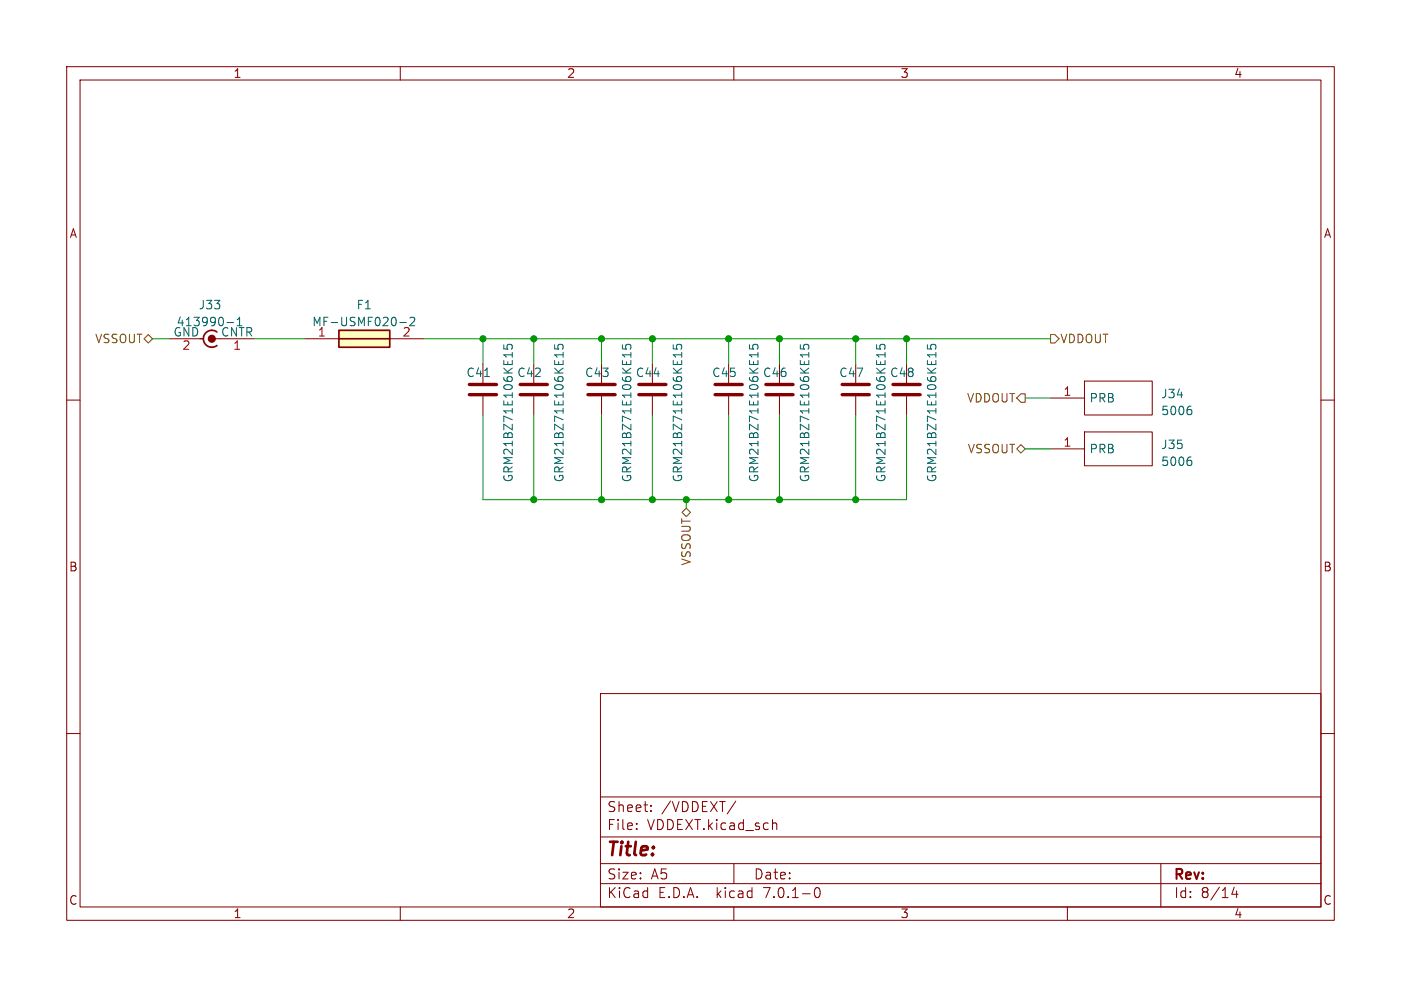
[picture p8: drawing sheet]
<svg xmlns="http://www.w3.org/2000/svg" width="210mm" height="148mm" viewBox="0 0 210 148" stroke-linecap="round" stroke-linejoin="round" font-family="sans-serif">
<g fill="none" stroke="#840000" stroke-width=".15">
<path d="M10 10h190v128h-190zM12 12h186v124h-186zM60 10v2M110 10v2M160 10v2M10 60h2M25.4 50.8h5.1M38.1 50.8h-6.3M45.7 50.8h5.1M58.4 50.8h5.1M72.4 54.6v2.8M72.4 59.4v2.8"/>
<path d="M80 54.6v2.8M80 59.4v2.8M90.2 54.6v2.8M90.2 59.4v2.8M97.8 54.6v2.8M97.8 59.4v2.8M109.2 54.6v2.8M109.2 59.4v2.8M116.8 54.6v2.8M116.8 59.4v2.8M128.3 54.6v2.8M128.3 59.4v2.8"/>
<path d="M135.9 54.6v2.8M135.9 59.4v2.8M157.5 59.7h5.1M162.6 57.2h10.1v5h-10.1zM198 60h2M157.5 67.3h5.1M162.6 64.8h10.1v5.1h-10.1zM10 110h2M90 104h108v32h-108zM90 119.5h108M198 110h2M60 136v2"/>
<path d="M90 132.5h108M90 129.5h108M90 125.5h108M95.4 124.3v.1M95.4 123.5v.1M97.6 121.6v.1M97.6 120.8v.1M110 136v2M110 129.5v3M110.3 120.1l-1.3 2M115.9 123.5h.5v.9M122.2 133.2l.4-.1a.94 .94 0 0 1 0 1.5h-.2a.91 .91 0 0 1-.2-1.4z"/>
<path d="M160 136v2M174 129.5v6.5M185 133l-.3 1.1h.9M185.4 133.6v1"/>
</g>
<g fill="none" stroke="#006464" stroke-width=".15">
<path d="M34 48.4h1M35.5 47.9l.4-.3v1.2M59.9 48.4h1M61.4 47.7l.5-.1 .2 .1 .1 .2-.8 .9h.8M75.5 51.7v.6l.6 .1-.1-.2 .1-.4 .1-.2 .5 .1 .1 .2-.1 .5M76.8 52.8v.8M83.1 51.7v.6l.6 .1-.1-.2 .1-.4 .2-.2 .4 .1 .1 .2-.1 .5M84.4 52.8v.8M93.3 51.7v.6l.6 .1-.1-.2v-.4l.2-.2 .4 .1 .2 .2-.2 .5M94.6 52.8v.8M100.9 51.7v.6l.6 .1-.1-.2 .1-.4 .1-.2 .5 .1 .1 .2-.1 .5M102.2 52.8v.8"/>
<path d="M112.3 51.7v.6l.7 .1-.2-.2 .1-.4 .2-.2 .4 .1 .1 .2-.1 .5M113.6 52.8v.8M120 51.7v.6l.6 .1-.1-.2v-.4l.2-.2 .4 .1 .1 .2-.1 .5M121.2 52.8v.8M131.4 51.7v.6l.6 .1-.1-.2v-.4l.2-.2 .4 .1 .2 .2-.2 .5M132.7 52.8v.8M139 51.7v.6l.6 .1-.1-.2 .1-.4 .1-.2 .5 .1 .1 .2-.1 .5M140.3 52.8v.8M178.3 60.9h.2M178.3 68.5h.2M178.4 61.4l.3 .2v.3l-.3 .3M178.4 69l.3 .3v.3l-.3 .2"/>
</g>
<g fill="none" stroke="#840000" stroke-width=".51">
<path d="M70.4 59.2h4M70.4 57.7h4M78 59.2h4M78 57.7h4M88.1 59.2h4.1M88.1 57.7h4.1M95.8 59.2h4M95.8 57.7h4M107.2 59.2h4.1M107.2 57.7h4.1M114.8 59.2h4.1M114.8 57.7h4.1"/>
<path d="M126.2 59.2h4.1M126.2 57.7h4.1M133.9 59.2h4M133.9 57.7h4"/>
</g>
<path d="M32.5 49.8a1.27 1.27 0 0 0-1.7 .1 1.27 1.27 0 0 0 0 1.8 1.27 1.27 0 0 0 1.7 .1M50.8 49.5h7.6v2.6h-7.6zM50.8 50.8h7.6" fill="none" stroke="#840000" stroke-width=".25"/>
<circle cx="31.8" cy="50.8" r=".51" fill="#840000" stroke="#840000" stroke-width=".2"/>
<path d="M50.8 49.5h7.6v2.6h-7.6z" fill="#ffffc2" stroke="#ffffc2" stroke-width=".15"/>
<path d="M21.6 50.8l.6-.6 .7 .6-.7 .6zM153 59.1h.7v1.2h-.7l-.6-.6zM157.5 50.2h.6l.6 .6-.6 .6h-.6zM102.2 76.8l.7-.6 .6 .6-.6 .7zM153 66.7l.7 .6-.7 .6-.6-.6z" fill="none" stroke="#725600" stroke-width=".15"/>
<g fill="none" stroke="#009600" stroke-width=".15">
<path d="M22.9 50.8h2.5M38.1 50.8h7.6M63.5 50.8h94M72.4 50.8v3.8M80 50.8v3.8M90.2 50.8v3.8M97.8 50.8v3.8M109.2 50.8v3.8M116.8 50.8v3.8M128.3 50.8v3.8M135.9 50.8v3.8M153.7 59.7h3.8"/>
<path d="M72.4 62.2v12.7h63.5v-12.7M80 62.2v12.7M90.2 62.2v12.7M97.8 62.2v12.7M102.9 74.9v1.3M109.2 62.2v12.7M116.8 62.2v12.7M128.3 62.2v12.7M153.7 67.3h3.8"/>
</g>
<g fill="#009600" stroke="#009600" stroke-width=".15">
<circle cx="80" cy="50.8" r=".46"/>
<circle cx="90.2" cy="50.8" r=".46"/>
<circle cx="97.8" cy="50.8" r=".46"/>
<circle cx="72.4" cy="50.8" r=".46"/>
<circle cx="90.2" cy="74.9" r=".46"/>
<circle cx="97.8" cy="74.9" r=".46"/>
<circle cx="102.9" cy="74.9" r=".46"/>
<circle cx="80" cy="74.9" r=".46"/>
<circle cx="128.3" cy="74.9" r=".46"/>
<circle cx="135.9" cy="50.8" r=".46"/>
<circle cx="116.8" cy="50.8" r=".46"/>
<circle cx="109.2" cy="50.8" r=".46"/>
<circle cx="128.3" cy="50.8" r=".46"/>
<circle cx="109.2" cy="74.9" r=".46"/>
<circle cx="116.8" cy="74.9" r=".46"/>
</g>
<text font-size="2.8" fill="#840000" x="91" y="128.8">Title:</text>
<g font-size="2.1" fill="#840000">
<text x="91" y="124.6">File:</text>
<text x="91" y="121.9">Sheet:</text>
<text x="97" y="124.6">VDDEXT.kicad_sch</text>
<text x="99.2" y="121.9">/VDDEXT/</text>
<text x="91" y="134.8">KiCad</text>
<text x="91" y="132">Size:</text>
<text x="97.6" y="132">A5</text>
<text x="98.7" y="134.8">E.D.A.</text>
<text x="107.4" y="134.8">kicad</text>
<text x="113" y="132">Date:</text>
<text x="114.5" y="134.8">7.0.1-0</text>
<text x="176" y="132.2">Rev:</text>
<text x="176" y="134.8">Id:</text>
<text x="180" y="134.8">8/14</text>
</g>
<g font-size="1.8" fill="#840000">
<text x="35" y="11.8">1</text>
<text x="85" y="11.8">2</text>
<text x="135" y="11.8">3</text>
<text x="185" y="11.8">4</text>
<text x="10.4" y="35.8">A</text>
<text x="198.4" y="35.8">A</text>
<text x="10.3" y="85.8">B</text>
<text x="198.3" y="85.8">B</text>
<text x="10.3" y="135.8">C</text>
<text x="35" y="137.8">1</text>
<text x="85" y="137.8">2</text>
<text x="135" y="137.8">3</text>
<text x="185" y="137.8">4</text>
<text x="198.3" y="135.8">C</text>
</g>
<g font-size="1.8" fill="#006464">
<text x="29.7" y="46.5">J33</text>
<text x="53.4" y="46.5">F1</text>
<text x="25.9" y="50.5">GND</text>
<text x="26.4" y="49.1">413990-1</text>
<text x="33.1" y="50.5">CNTR</text>
<text x="46.7" y="49.1">MF-USMF020-2</text>
<text x="69.9" y="56.7">C41</text>
<text x="77.5" y="56.7">C42</text>
<text x="87.6" y="56.7">C43</text>
<text x="95.3" y="56.7">C44</text>
<text x="106.7" y="56.7">C45</text>
<text x="114.3" y="56.7">C46</text>
<text x="125.7" y="56.7">C47</text>
<text x="133.4" y="56.7">C48</text>
<text x="174" y="59.9">J34</text>
<text x="163.3" y="60.5">PRB</text>
<text x="174" y="62.4">5006</text>
<text x="163.3" y="68.1">PRB</text>
<text x="174" y="67.5">J35</text>
<text x="174" y="70">5006</text>
<text x="77" y="72.4" transform="rotate(-90 77 72.4)">GRM21BZ71E106KE15</text>
<text x="84.6" y="72.4" transform="rotate(-90 84.6 72.4)">GRM21BZ71E106KE15</text>
<text x="94.8" y="72.4" transform="rotate(-90 94.8 72.4)">GRM21BZ71E106KE15</text>
<text x="102.4" y="72.4" transform="rotate(-90 102.4 72.4)">GRM21BZ71E106KE15</text>
<text x="113.9" y="72.4" transform="rotate(-90 113.9 72.4)">GRM21BZ71E106KE15</text>
<text x="121.5" y="72.4" transform="rotate(-90 121.5 72.4)">GRM21BZ71E106KE15</text>
<text x="132.9" y="72.4" transform="rotate(-90 132.9 72.4)">GRM21BZ71E106KE15</text>
<text x="140.5" y="72.4" transform="rotate(-90 140.5 72.4)">GRM21BZ71E106KE15</text>
</g>
<g font-size="1.8" fill="#725600">
<text x="14.1" y="51.6">VSSOUT</text>
<text x="158.9" y="51.6">VDDOUT</text>
<text x="144.8" y="60.5">VDDOUT</text>
<text x="144.9" y="68.1">VSSOUT</text>
<text x="103.7" y="84.9" transform="rotate(-90 103.7 84.9)">VSSOUT</text>
</g>
<g font-size="1.8" fill="#a90000">
<text x="27.3" y="52.7">2</text>
<text x="34.9" y="52.7">1</text>
<text x="47.6" y="50.5">1</text>
<text x="60.3" y="50.5">2</text>
<text x="159.4" y="59.4">1</text>
<text x="159.4" y="67.1">1</text>
</g>
</svg>
